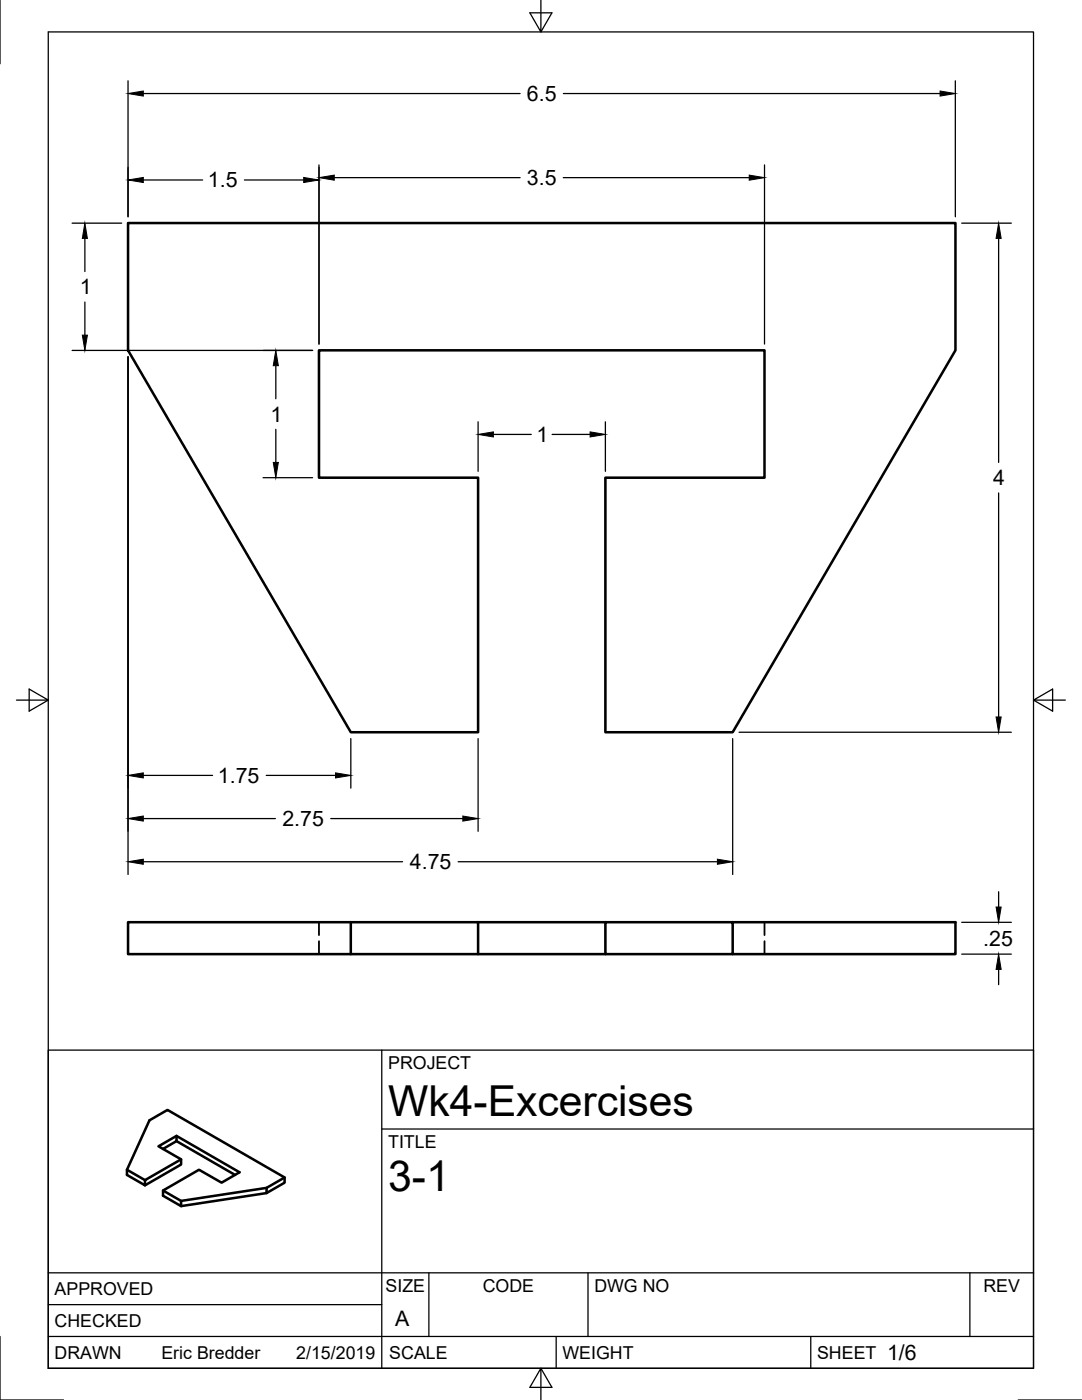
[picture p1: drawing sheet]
<svg xmlns="http://www.w3.org/2000/svg" width="216mm" height="279mm" viewBox="0 0 216 279" stroke-linecap="round" stroke-linejoin="round" font-family="sans-serif">
<!-- layer: Visible -->
<g fill="none" stroke="#000" stroke-width=".51">
<path d="M25.5 44.5h165.1v25.4l-44.4 76.2h-25.4v-50.8h31.7v-25.4h-88.9v25.4h31.8v50.8h-25.4l-44.5-76.2zM70 184h25.4v6.4h-25.4zM70 184h-44.5v6.4h44.5M95.4 184h25.4M95.4 190.4h25.4M146.2 184h-25.4v6.4h25.4v-6.4h44.4v6.4h-44.4M25.3 233.4l3.6 2.1M32.5 229.3l2.7-1.6v-1l12.6 7.3-3.6 2-4.5-2.6-7.2 4.2v1l3.6 2.1v-1l17.1-2.6M32.5 237.6l3.6 2.1M35.2 226.7l-3.6 2.1 4.5 2.6v1l-7.2 4.2M35.2 227.7l11.7 6.8M36.1 231.4l-7.2 4.1v1.1l-3.6-2.1v-1.1l4.5-9.8 3.6-2.1 23.4 13.5v1l-3.6 2.1"/>
<path d="M56.8 235l-3.6 2.1v1l-17.1 2.6"/>
</g>
<!-- layer: Hidden -->
<path d="M63.6 184v2.6M63.6 187.8v2.6M152.5 184v2.6M152.5 187.8v2.6" fill="none" stroke="#000" stroke-width=".36"/>
<!-- layer: Border -->
<path d="M0 0v12.7M9.6 6.4h196.6v266.7h-196.6zM107.9 0v6.4l-2.2-3.8h4.4l-2.2 3.8M3.3 139.7h6.3l-3.8-2.2v4.4l3.8-2.2M206.2 139.7l3.8 2.2v-4.4l-3.8 2.2h6.4M0 266.7v12.7h12.7M107.9 273.1l2.2 3.8h-4.4l2.2-3.8v6.3M203.2 279.4h12.7" fill="none" stroke="#000" stroke-width=".25"/>
<!-- layer: Titleblock -->
<path d="M9.6 209.6h196.6v63.5h-196.6zM76.2 209.6v63.5M76.2 225.3h130M9.6 254h196.6M85.6 254v12.7M117.3 254v12.7M193.5 254v12.7M9.6 266.7h196.6M9.6 260.4h66.6M111 266.7v6.4M161.8 266.7v6.4" fill="none" stroke="#000" stroke-width=".25"/>
<!-- layer: Dimensions -->
<g fill="none" stroke="#000" stroke-width=".25">
<path d="M25.5 16.1v27.2M28.6 18.7h75.2M112.4 18.7h75.2M190.6 16.1v27.2M28.6 35.9h11.8M48.8 35.9h11.8M63.6 32.9v35.8M66.7 35.5h37.1M112.4 35.5h37.1M152.5 32.9v35.8M14.4 44.5h9.9M16.9 47.6v6.6"/>
<path d="M191.9 44.5h9.9M199.3 47.6v44.7M14.4 69.9h48M16.9 60.3v6.6M25.5 71.2v103.3M55 73v6.6M52.5 95.3h9.9M55 85.7v6.6M95.4 84.2v9.9M98.4 86.7h7.6M110.2 86.7h7.6M120.8 84.2v9.9"/>
<path d="M199.3 98.4v44.7M28.6 154.7h13.8M53.1 154.7h13.9M70 147.4v9.9M95.4 147.4v18.5M146.2 147.4v27.1M147.5 146.1h54.3M28.6 163.4h26.3M28.6 172h51.7M66 163.4h26.4M91.4 172h51.8M199.3 178v3"/>
<path d="M191.9 184.1h9.9M191.9 190.4h9.9M199.3 193.5v3"/>
</g>
<g fill="#000" stroke="#000" stroke-width=".2">
<path d="M25.5 18.7l3.1-.5v1zM187.6 18.2l3 .5-3 .5zM25.5 35.9l3.1-.5v1zM60.6 35.4l3 .5-3 .5zM63.6 35.5l3.1-.6v1.1zM149.5 34.9l3 .6-3 .5zM16.9 44.5l.5 3.1h-1zM199.3 44.5l.5 3.1h-1zM16.4 66.9h1l-.5 3zM55 69.9l.5 3.1h-1zM54.5 92.3h1l-.5 3zM95.4 86.7l3-.5v1z"/>
<path d="M117.8 86.2l3 .5-3 .5zM25.5 154.7l3.1-.5v1.1zM67 154.2l3 .5-3 .6zM198.8 143.1h1l-.5 3zM25.5 163.4l3.1-.5v1zM25.5 172l3.1-.5v1zM92.4 162.9l3 .5-3 .5zM143.2 171.5l3 .5-3 .5zM198.8 181h1l-.5 3.1zM199.3 190.4l.5 3.1h-1z"/>
</g>
<g font-size="8.5">
<text x="77.4" y="222.8">Wk4-Excercises</text>
<text x="77.4" y="237.8">3-1</text>
</g>
<g font-size="4.3">
<text x="105.1" y="20.2">6.5</text>
<text x="41.5" y="37.4">1.5</text>
<text x="105.1" y="37">3.5</text>
<text x="15.9" y="58.8">1</text>
<text x="54" y="84.2">1</text>
<text x="107.1" y="88.2">1</text>
<text x="198.1" y="96.9">4</text>
<text x="43.5" y="156.3">1.75</text>
<text x="56.3" y="164.9">2.75</text>
<text x="81.8" y="173.5">4.75</text>
<text x="196.2" y="188.7">.25</text>
<text x="78.9" y="264.5">A</text>
<text x="177" y="271.4">1/6</text>
</g>
<g font-size="3.5">
<text x="77.4" y="213.4">PROJECT</text>
<text x="77.4" y="229.1">TITLE</text>
<text x="76.9" y="257.8">SIZE</text>
<text x="96.3" y="257.8">CODE</text>
<text x="118.6" y="257.8">DWG NO</text>
<text x="196.2" y="257.8">REV</text>
<text x="10.9" y="258.5">APPROVED</text>
<text x="10.9" y="264.8">CHECKED</text>
<text x="10.9" y="271.2">DRAWN</text>
<text x="32.2" y="271.2">Eric Bredder</text>
<text x="59.1" y="271.2">2/15/2019</text>
<text x="77.7" y="271.2">SCALE</text>
<text x="112.2" y="271.2">WEIGHT</text>
<text x="163" y="271.2">SHEET</text>
</g>
</svg>
